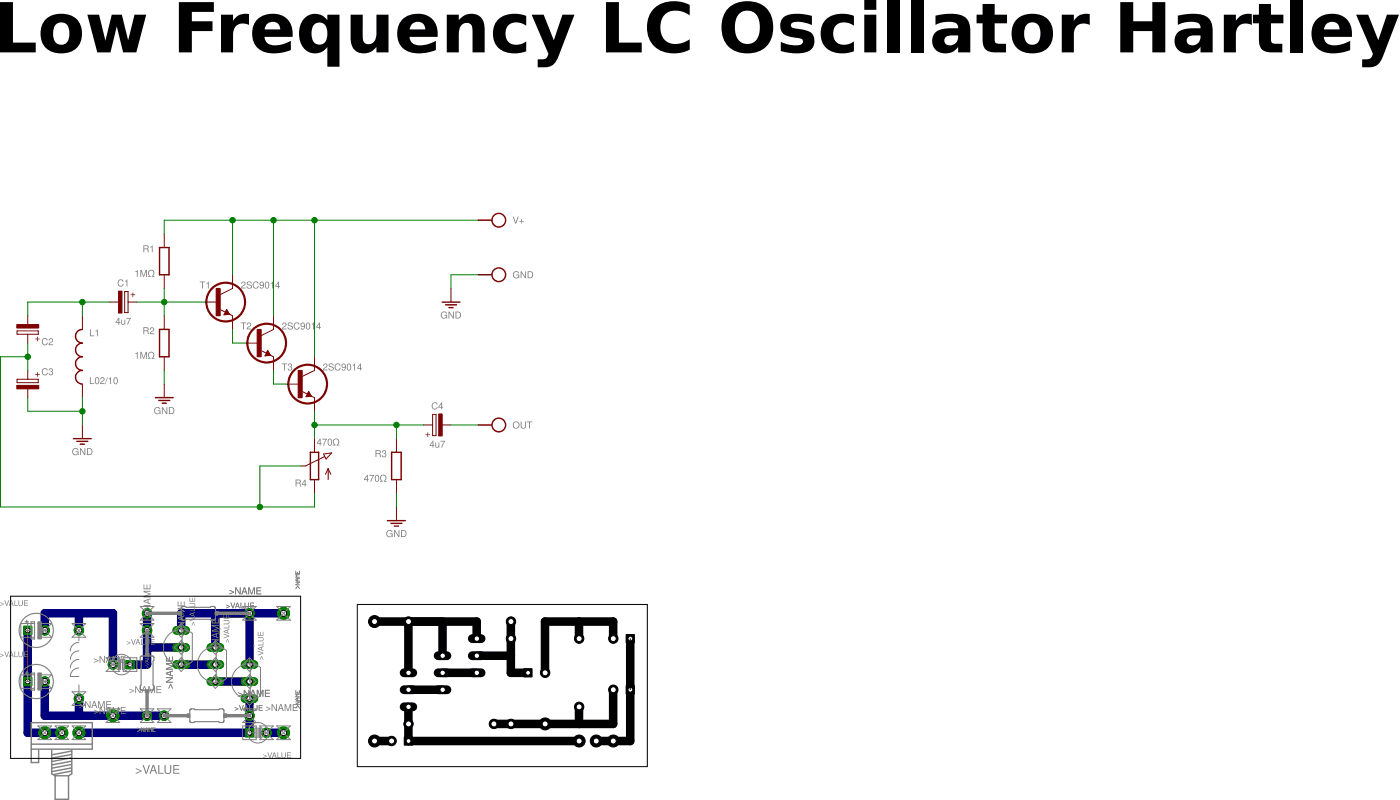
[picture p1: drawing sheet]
<?xml version="1.0" encoding="utf-8"?>
<!DOCTYPE eagle SYSTEM "eagle.dtd">
<eagle version="7.6.0">
<drawing>
<settings>
<setting alwaysvectorfont="no"/>
<setting verticaltext="up"/>
</settings>
<grid distance="0.1" unitdist="inch" unit="inch" style="lines" multiple="1" display="no" altdistance="0.01" altunitdist="inch" altunit="inch"/>
<schematic xreflabel="%F%N/%S.%C%R" xrefpart="/%S.%C%R">
<libraries>
<library name="t">
<symbols>
<symbol name="NPN">
<wire x1="2.54" y1="2.54" x2="0.0635" y2="1.30175" width="0.1524" layer="94"/>
<wire x1="1.4605" y1="-1.36525" x2="1.9685" y2="-2.25425" width="0.1524" layer="94"/>
<wire x1="1.9685" y1="-2.25425" x2="0.9525" y2="-2.38125" width="0.1524" layer="94"/>
<wire x1="0.9525" y1="-2.38125" x2="1.4605" y2="-1.36525" width="0.1524" layer="94"/>
<wire x1="2.54" y1="-2.54" x2="1.9685" y2="-2.25425" width="0.1524" layer="94"/>
<wire x1="1.9685" y1="-2.25425" x2="0.308" y2="-1.424" width="0.1524" layer="94"/>
<wire x1="1.2065" y1="-2.25425" x2="1.778" y2="-2.19075" width="0.3048" layer="94"/>
<wire x1="1.778" y1="-2.19075" x2="1.4605" y2="-1.61925" width="0.3048" layer="94"/>
<wire x1="1.4605" y1="-1.61925" x2="1.2065" y2="-2.12725" width="0.254" layer="94"/>
<wire x1="1.2065" y1="-2.12725" x2="1.5875" y2="-2.12725" width="0.254" layer="94"/>
<wire x1="1.5875" y1="-2.12725" x2="1.4605" y2="-1.87325" width="0.254" layer="94"/>
<text x="-1.524" y="2.54" size="1.27" layer="95" ratio="10" align="bottom-right">&gt;NAME</text>
<text x="4.064" y="2.54" size="1.27" layer="96" ratio="10">&gt;VALUE</text>
<rectangle x1="-0.508" y1="-2.54" x2="0.254" y2="2.54" layer="94"/>
<pin name="B" x="-2.54" y="0" visible="off" length="short" direction="pas" swaplevel="1"/>
<pin name="E" x="2.54" y="-5.08" visible="off" length="short" direction="pas" swaplevel="3" rot="R90"/>
<pin name="C" x="2.54" y="5.08" visible="off" length="short" direction="pas" swaplevel="2" rot="R270"/>
<circle x="1.27" y="0" radius="3.5921" width="0.381" layer="94"/>
</symbol>
</symbols>
<devicesets>
<deviceset name="2SC9014">
<gates>
<gate name="1" symbol="NPN" x="-2.54" y="0"/>
</gates>
<devices>
<device name="-TO92" package="TO92">
<connects>
<connect gate="1" pin="B" pad="2"/>
<connect gate="1" pin="C" pad="3"/>
<connect gate="1" pin="E" pad="1"/>
</connects>
<technologies>
<technology name=""/>
</technologies>
</device>
<device name="" package="TO92-EBC">
<connects>
<connect gate="1" pin="B" pad="B"/>
<connect gate="1" pin="C" pad="C"/>
<connect gate="1" pin="E" pad="E"/>
</connects>
<technologies>
<technology name=""/>
</technologies>
</device>
</devices>
</deviceset>
</devicesets>
</library>
<library name="r">
<symbols>
<symbol name="R">
<pin name="2" x="0" y="5.08" visible="off" length="short" direction="pas" swaplevel="1" rot="R270"/>
<pin name="1" x="0" y="-5.08" visible="off" length="short" direction="pas" swaplevel="1" rot="R90"/>
<wire x1="0.889" y1="-2.54" x2="0.889" y2="2.54" width="0.254" layer="94"/>
<wire x1="-0.889" y1="2.54" x2="-0.889" y2="-2.54" width="0.254" layer="94"/>
<wire x1="0.889" y1="2.54" x2="-0.889" y2="2.54" width="0.254" layer="94"/>
<wire x1="0.889" y1="-2.54" x2="-0.889" y2="-2.54" width="0.254" layer="94"/>
<text x="-1.778" y="1.651" size="1.27" layer="95" align="bottom-right">&gt;NAME</text>
<text x="-1.778" y="-1.651" size="1.27" layer="96" align="top-right">&gt;VALUE</text>
</symbol>
<symbol name="POT">
<wire x1="2.54" y1="0.762" x2="-2.54" y2="0.762" width="0.254" layer="94"/>
<wire x1="-2.54" y1="-0.762" x2="2.54" y2="-0.762" width="0.254" layer="94"/>
<wire x1="0" y1="-2.54" x2="0" y2="-1.651" width="0.1524" layer="94"/>
<wire x1="2.54" y1="-0.762" x2="2.54" y2="0.762" width="0.254" layer="94"/>
<wire x1="-2.54" y1="0.762" x2="-2.54" y2="-0.762" width="0.254" layer="94"/>
<wire x1="-2.54" y1="2.54" x2="-0.508" y2="2.54" width="0.1524" layer="94"/>
<wire x1="-0.508" y1="2.54" x2="-1.524" y2="3.048" width="0.1524" layer="94"/>
<wire x1="-0.508" y1="2.54" x2="-1.524" y2="2.032" width="0.1524" layer="94"/>
<text x="-3.429" y="1.778" size="1.27" layer="95" align="bottom-right">&gt;NAME</text>
<text x="1.905" y="-1.27" size="1.27" layer="96" align="top-left">&gt;VALUE</text>
<pin name="A" x="-5.08" y="0" visible="off" length="short" direction="pas"/>
<pin name="E" x="5.08" y="0" visible="off" length="short" direction="pas" rot="R180"/>
<pin name="S" x="0" y="-2.54" visible="off" length="point" direction="pas" rot="R90"/>
<wire x1="0" y1="-1.651" x2="1.7526" y2="1.8796" width="0.1524" layer="94"/>
<wire x1="1.2939" y1="2.1597" x2="2.4495" y2="3.1989" width="0.1524" layer="94"/>
<wire x1="2.4495" y1="3.1989" x2="2.2352" y2="1.7018" width="0.1524" layer="94"/>
<wire x1="1.2939" y1="2.1597" x2="2.2352" y2="1.7018" width="0.1524" layer="94"/>
</symbol>
<symbol name="L">
<wire x1="0" y1="5.08" x2="1.27" y2="3.81" width="0.254" layer="94" curve="-90"/>
<wire x1="0" y1="2.54" x2="1.27" y2="3.81" width="0.254" layer="94" curve="90"/>
<wire x1="0" y1="2.54" x2="1.27" y2="1.27" width="0.254" layer="94" curve="-90"/>
<wire x1="0" y1="0" x2="1.27" y2="1.27" width="0.254" layer="94" curve="90"/>
<wire x1="0" y1="0" x2="1.27" y2="-1.27" width="0.254" layer="94" curve="-90"/>
<wire x1="0" y1="-2.54" x2="1.27" y2="-1.27" width="0.254" layer="94" curve="90"/>
<wire x1="0" y1="-2.54" x2="1.27" y2="-3.81" width="0.254" layer="94" curve="-90"/>
<wire x1="0" y1="-5.08" x2="1.27" y2="-3.81" width="0.254" layer="94" curve="90"/>
<text x="-1.27" y="5.08" size="1.27" layer="95" rot="R180">&gt;NAME</text>
<text x="-1.27" y="-5.08" size="1.27" layer="96" align="bottom-right">&gt;VALUE</text>
<pin name="2" x="0" y="-7.62" visible="off" length="short" direction="pas" swaplevel="1" rot="R90"/>
<pin name="1" x="0" y="7.62" visible="off" length="short" direction="pas" swaplevel="1" rot="R270"/>
</symbol>
</symbols>
<devicesets>
<deviceset name="R" prefix="R" uservalue="yes">
<gates>
<gate name="1" symbol="R" x="0" y="0"/>
</gates>
<devices>
<device name="0204/5" package="0204/5">
<connects>
<connect gate="1" pin="1" pad="1"/>
<connect gate="1" pin="2" pad="2"/>
</connects>
<technologies>
<technology name=""/>
</technologies>
</device>
<device name="0204/7" package="0204/7">
<connects>
<connect gate="1" pin="1" pad="1"/>
<connect gate="1" pin="2" pad="2"/>
</connects>
<technologies>
<technology name=""/>
</technologies>
</device>
<device name="0204V" package="0204V">
<connects>
<connect gate="1" pin="1" pad="1"/>
<connect gate="1" pin="2" pad="2"/>
</connects>
<technologies>
<technology name=""/>
</technologies>
</device>
<device name="0207/10" package="0207/10">
<connects>
<connect gate="1" pin="1" pad="1"/>
<connect gate="1" pin="2" pad="2"/>
</connects>
<technologies>
<technology name=""/>
</technologies>
</device>
<device name="0207/12" package="0207/12">
<connects>
<connect gate="1" pin="1" pad="1"/>
<connect gate="1" pin="2" pad="2"/>
</connects>
<technologies>
<technology name=""/>
</technologies>
</device>
<device name="0207/15" package="0207/15">
<connects>
<connect gate="1" pin="1" pad="1"/>
<connect gate="1" pin="2" pad="2"/>
</connects>
<technologies>
<technology name=""/>
</technologies>
</device>
<device name="0207/2V" package="0207/2V">
<connects>
<connect gate="1" pin="1" pad="1"/>
<connect gate="1" pin="2" pad="2"/>
</connects>
<technologies>
<technology name=""/>
</technologies>
</device>
<device name="0207/5V" package="0207/5V">
<connects>
<connect gate="1" pin="1" pad="1"/>
<connect gate="1" pin="2" pad="2"/>
</connects>
<technologies>
<technology name=""/>
</technologies>
</device>
<device name="0207/7" package="0207/7">
<connects>
<connect gate="1" pin="1" pad="1"/>
<connect gate="1" pin="2" pad="2"/>
</connects>
<technologies>
<technology name=""/>
</technologies>
</device>
<device name="0204/10" package="0204/10">
<connects>
<connect gate="1" pin="1" pad="1"/>
<connect gate="1" pin="2" pad="2"/>
</connects>
<technologies>
<technology name=""/>
</technologies>
</device>
<device name="0204/12" package="0204/12">
<connects>
<connect gate="1" pin="1" pad="1"/>
<connect gate="1" pin="2" pad="2"/>
</connects>
<technologies>
<technology name=""/>
</technologies>
</device>
<device name="0204/15" package="0204/15">
<connects>
<connect gate="1" pin="1" pad="1"/>
<connect gate="1" pin="2" pad="2"/>
</connects>
<technologies>
<technology name=""/>
</technologies>
</device>
<device name="0204/2V" package="0204/2V">
<connects>
<connect gate="1" pin="1" pad="1"/>
<connect gate="1" pin="2" pad="2"/>
</connects>
<technologies>
<technology name=""/>
</technologies>
</device>
<device name="0202/2V" package="0202/2V">
<connects>
<connect gate="1" pin="1" pad="1"/>
<connect gate="1" pin="2" pad="2"/>
</connects>
<technologies>
<technology name=""/>
</technologies>
</device>
<device name="0202/5" package="0202/5">
<connects>
<connect gate="1" pin="1" pad="1"/>
<connect gate="1" pin="2" pad="2"/>
</connects>
<technologies>
<technology name=""/>
</technologies>
</device>
<device name="0202/7" package="0202/7">
<connects>
<connect gate="1" pin="1" pad="1"/>
<connect gate="1" pin="2" pad="2"/>
</connects>
<technologies>
<technology name=""/>
</technologies>
</device>
<device name="0202/10" package="0202/10">
<connects>
<connect gate="1" pin="1" pad="1"/>
<connect gate="1" pin="2" pad="2"/>
</connects>
<technologies>
<technology name=""/>
</technologies>
</device>
<device name="0202V" package="0202V">
<connects>
<connect gate="1" pin="1" pad="1"/>
<connect gate="1" pin="2" pad="2"/>
</connects>
<technologies>
<technology name=""/>
</technologies>
</device>
<device name="0202/12" package="0202/12">
<connects>
<connect gate="1" pin="1" pad="1"/>
<connect gate="1" pin="2" pad="2"/>
</connects>
<technologies>
<technology name=""/>
</technologies>
</device>
<device name="0202/15" package="0202/15">
<connects>
<connect gate="1" pin="1" pad="1"/>
<connect gate="1" pin="2" pad="2"/>
</connects>
<technologies>
<technology name=""/>
</technologies>
</device>
<device name="0202/7-V" package="0202/7-V">
<connects>
<connect gate="1" pin="1" pad="1"/>
<connect gate="1" pin="2" pad="2"/>
</connects>
<technologies>
<technology name=""/>
</technologies>
</device>
<device name="0202/5-V" package="0202/5-V">
<connects>
<connect gate="1" pin="1" pad="1"/>
<connect gate="1" pin="2" pad="2"/>
</connects>
<technologies>
<technology name=""/>
</technologies>
</device>
<device name="0202/10-V" package="0202/10-V">
<connects>
<connect gate="1" pin="1" pad="1"/>
<connect gate="1" pin="2" pad="2"/>
</connects>
<technologies>
<technology name=""/>
</technologies>
</device>
<device name="0204/7-V" package="0204/7-V">
<connects>
<connect gate="1" pin="1" pad="1"/>
<connect gate="1" pin="2" pad="2"/>
</connects>
<technologies>
<technology name=""/>
</technologies>
</device>
<device name="0204/10-V" package="0204/10-V">
<connects>
<connect gate="1" pin="1" pad="1"/>
<connect gate="1" pin="2" pad="2"/>
</connects>
<technologies>
<technology name=""/>
</technologies>
</device>
<device name="0204/12-V" package="0204/12-V">
<connects>
<connect gate="1" pin="1" pad="1"/>
<connect gate="1" pin="2" pad="2"/>
</connects>
<technologies>
<technology name=""/>
</technologies>
</device>
</devices>
</deviceset>
<deviceset name="POT" prefix="R">
<gates>
<gate name="1" symbol="POT" x="0" y="0"/>
</gates>
<devices>
<device name="" package="POT">
<connects>
<connect gate="1" pin="A" pad="1"/>
<connect gate="1" pin="E" pad="3"/>
<connect gate="1" pin="S" pad="2"/>
</connects>
<technologies>
<technology name=""/>
</technologies>
</device>
<device name="-V" package="POT-V">
<connects>
<connect gate="1" pin="A" pad="A"/>
<connect gate="1" pin="E" pad="E"/>
<connect gate="1" pin="S" pad="S"/>
</connects>
<technologies>
<technology name=""/>
</technologies>
</device>
<device name="-P5" package="POT-P5">
<connects>
<connect gate="1" pin="A" pad="A"/>
<connect gate="1" pin="E" pad="E"/>
<connect gate="1" pin="S" pad="S"/>
</connects>
<technologies>
<technology name=""/>
</technologies>
</device>
</devices>
</deviceset>
<deviceset name="L" prefix="L">
<gates>
<gate name="1" symbol="L" x="0" y="0"/>
</gates>
<devices>
<device name="02/5" package="L-02/5V">
<connects>
<connect gate="1" pin="1" pad="1"/>
<connect gate="1" pin="2" pad="2"/>
</connects>
<technologies>
<technology name=""/>
</technologies>
</device>
<device name="02/10" package="L-03/10V">
<connects>
<connect gate="1" pin="1" pad="1"/>
<connect gate="1" pin="2" pad="2"/>
</connects>
<technologies>
<technology name=""/>
</technologies>
</device>
<device name="02/7" package="L-02/7V">
<connects>
<connect gate="1" pin="1" pad="1"/>
<connect gate="1" pin="2" pad="2"/>
</connects>
<technologies>
<technology name=""/>
</technologies>
</device>
<device name="04/7" package="L-04/8V">
<connects>
<connect gate="1" pin="1" pad="2"/>
<connect gate="1" pin="2" pad="1"/>
</connects>
<technologies>
<technology name=""/>
</technologies>
</device>
<device name="04/7-M" package="L-04/10-M">
<connects>
<connect gate="1" pin="1" pad="1"/>
<connect gate="1" pin="2" pad="2"/>
</connects>
<technologies>
<technology name=""/>
</technologies>
</device>
<device name="-09R" package="L-8R">
<connects>
<connect gate="1" pin="1" pad="P$1"/>
<connect gate="1" pin="2" pad="P$2"/>
</connects>
<technologies>
<technology name=""/>
</technologies>
</device>
</devices>
</deviceset>
</devicesets>
</library>
<library name="pad">
<symbols>
<symbol name="GND">
<wire x1="-1.651" y1="0" x2="1.651" y2="0" width="0.254" layer="94"/>
<text x="0" y="-1.778" size="1.27" layer="96" align="top-center">&gt;VALUE</text>
<pin name="GND" x="0" y="2.54" visible="off" length="short" direction="sup" rot="R270"/>
<wire x1="-1.016" y1="-0.508" x2="1.016" y2="-0.508" width="0.254" layer="94"/>
<wire x1="-0.381" y1="-1.016" x2="0.381" y2="-1.016" width="0.254" layer="94"/>
</symbol>
<symbol name="SPAD">
<pin name="P$1" x="0" y="0" visible="off" length="point" function="dot"/>
<wire x1="0" y1="0" x2="-2.54" y2="0" width="0.254" layer="94"/>
<circle x="-3.81" y="0" radius="1.27" width="0.254" layer="94"/>
<text x="-6.35" y="0" size="1.27" layer="95" align="center-right">&gt;NAME</text>
</symbol>
</symbols>
<devicesets>
<deviceset name="GND">
<gates>
<gate name="1" symbol="GND" x="0" y="0"/>
</gates>
<devices>
<device name="">
<technologies>
<technology name=""/>
</technologies>
</device>
</devices>
</deviceset>
<deviceset name="SPAD" prefix="P">
<gates>
<gate name="1" symbol="SPAD" x="0" y="0"/>
</gates>
<devices>
<device name="" package="SPAD">
<connects>
<connect gate="1" pin="P$1" pad="1"/>
</connects>
<technologies>
<technology name=""/>
</technologies>
</device>
</devices>
</deviceset>
</devicesets>
</library>
<library name="c">
<symbols>
<symbol name="CPOL">
<text x="-2.54" y="1.651" size="1.27" layer="95" align="bottom-right">&gt;NAME</text>
<text x="-0.9525" y="1.27" size="1.27" layer="94" rot="R90">+</text>
<text x="-2.54" y="-1.651" size="1.27" layer="96" align="top-right">&gt;VALUE</text>
<pin name="-" x="0" y="-2.54" visible="off" length="point" direction="pas" rot="R90"/>
<pin name="+" x="0" y="2.54" visible="off" length="point" direction="pas" rot="R270"/>
<wire x1="0" y1="-2.54" x2="0" y2="-0.762" width="0.1524" layer="94"/>
<wire x1="0" y1="2.54" x2="0" y2="0.889" width="0.1524" layer="94"/>
<rectangle x1="-2.032" y1="-0.889" x2="2.032" y2="-0.254" layer="94"/>
<wire x1="-1.9685" y1="0.889" x2="-1.9685" y2="0.254" width="0.127" layer="94"/>
<wire x1="-1.9685" y1="0.254" x2="1.9685" y2="0.254" width="0.127" layer="94"/>
<wire x1="1.9685" y1="0.254" x2="1.9685" y2="0.889" width="0.127" layer="94"/>
<wire x1="1.9685" y1="0.889" x2="0" y2="0.889" width="0.127" layer="94"/>
<wire x1="0" y1="0.889" x2="-1.9685" y2="0.889" width="0.127" layer="94"/>
</symbol>
</symbols>
<devicesets>
<deviceset name="CPOL" prefix="C" uservalue="yes">
<gates>
<gate name="1" symbol="CPOL" x="0" y="0"/>
</gates>
<devices>
<device name="E15-5AXIAL" package="E15-5">
<connects>
<connect gate="1" pin="+" pad="+"/>
<connect gate="1" pin="-" pad="-"/>
</connects>
<technologies>
<technology name=""/>
</technologies>
</device>
<device name="E15-6AXIAL" package="E15-6">
<connects>
<connect gate="1" pin="+" pad="+"/>
<connect gate="1" pin="-" pad="-"/>
</connects>
<technologies>
<technology name=""/>
</technologies>
</device>
<device name="E15-9AXIAL" package="E15-9">
<connects>
<connect gate="1" pin="+" pad="+"/>
<connect gate="1" pin="-" pad="-"/>
</connects>
<technologies>
<technology name=""/>
</technologies>
</device>
<device name="E2.5-4R" package="E2,5-4R">
<connects>
<connect gate="1" pin="+" pad="+"/>
<connect gate="1" pin="-" pad="-"/>
</connects>
<technologies>
<technology name=""/>
</technologies>
</device>
<device name="E2.5-5" package="E2,5-5">
<connects>
<connect gate="1" pin="+" pad="+"/>
<connect gate="1" pin="-" pad="-"/>
</connects>
<technologies>
<technology name=""/>
</technologies>
</device>
<device name="E2.5-6" package="E2,5-6">
<connects>
<connect gate="1" pin="+" pad="+"/>
<connect gate="1" pin="-" pad="-"/>
</connects>
<technologies>
<technology name=""/>
</technologies>
</device>
<device name="E2.5-7" package="E2,5-7">
<connects>
<connect gate="1" pin="+" pad="+"/>
<connect gate="1" pin="-" pad="-"/>
</connects>
<technologies>
<technology name=""/>
</technologies>
</device>
<device name="E2.5-4V" package="E2,5RE">
<connects>
<connect gate="1" pin="+" pad="+"/>
<connect gate="1" pin="-" pad="-"/>
</connects>
<technologies>
<technology name=""/>
</technologies>
</device>
<device name="E25-10AXIAL" package="E25-10">
<connects>
<connect gate="1" pin="+" pad="+"/>
<connect gate="1" pin="-" pad="-"/>
</connects>
<technologies>
<technology name=""/>
</technologies>
</device>
<device name="E25-9AXIAL" package="E25-9">
<connects>
<connect gate="1" pin="+" pad="+"/>
<connect gate="1" pin="-" pad="-"/>
</connects>
<technologies>
<technology name=""/>
</technologies>
</device>
<device name="E30-10AXIAL" package="E30-10">
<connects>
<connect gate="1" pin="+" pad="+"/>
<connect gate="1" pin="-" pad="-"/>
</connects>
<technologies>
<technology name=""/>
</technologies>
</device>
<device name="E30-12AXIAL" package="E30-12">
<connects>
<connect gate="1" pin="+" pad="+"/>
<connect gate="1" pin="-" pad="-"/>
</connects>
<technologies>
<technology name=""/>
</technologies>
</device>
<device name="E30-16AXIAL" package="E30-16">
<connects>
<connect gate="1" pin="+" pad="+"/>
<connect gate="1" pin="-" pad="-"/>
</connects>
<technologies>
<technology name=""/>
</technologies>
</device>
<device name="E35-12AXIAL" package="E35-12">
<connects>
<connect gate="1" pin="+" pad="+"/>
<connect gate="1" pin="-" pad="-"/>
</connects>
<technologies>
<technology name=""/>
</technologies>
</device>
<device name="E35-14AXIAL" package="E35-14">
<connects>
<connect gate="1" pin="+" pad="+"/>
<connect gate="1" pin="-" pad="-"/>
</connects>
<technologies>
<technology name=""/>
</technologies>
</device>
<device name="E35-16AXIAL" package="E35-16">
<connects>
<connect gate="1" pin="+" pad="+"/>
<connect gate="1" pin="-" pad="-"/>
</connects>
<technologies>
<technology name=""/>
</technologies>
</device>
<device name="E35-18AXIAL" package="E35-18">
<connects>
<connect gate="1" pin="+" pad="+"/>
<connect gate="1" pin="-" pad="-"/>
</connects>
<technologies>
<technology name=""/>
</technologies>
</device>
<device name="E45-16AXIAL" package="E45-16">
<connects>
<connect gate="1" pin="+" pad="+"/>
<connect gate="1" pin="-" pad="-"/>
</connects>
<technologies>
<technology name=""/>
</technologies>
</device>
<device name="E45-18AXIAL" package="E45-18">
<connects>
<connect gate="1" pin="+" pad="+"/>
<connect gate="1" pin="-" pad="-"/>
</connects>
<technologies>
<technology name=""/>
</technologies>
</device>
<device name="E45-21AXIAL" package="E45-21">
<connects>
<connect gate="1" pin="+" pad="+"/>
<connect gate="1" pin="-" pad="-"/>
</connects>
<technologies>
<technology name=""/>
</technologies>
</device>
<device name="E45-22AXIAL" package="E45-22">
<connects>
<connect gate="1" pin="+" pad="+"/>
<connect gate="1" pin="-" pad="-"/>
</connects>
<technologies>
<technology name=""/>
</technologies>
</device>
<device name="E45-25AXIAL" package="E45-25">
<connects>
<connect gate="1" pin="+" pad="+"/>
<connect gate="1" pin="-" pad="-"/>
</connects>
<technologies>
<technology name=""/>
</technologies>
</device>
<device name="E5-10.5" package="E5-10,5">
<connects>
<connect gate="1" pin="+" pad="+"/>
<connect gate="1" pin="-" pad="-"/>
</connects>
<technologies>
<technology name=""/>
</technologies>
</device>
<device name="E5-13" package="E5-13">
<connects>
<connect gate="1" pin="+" pad="+"/>
<connect gate="1" pin="-" pad="-"/>
</connects>
<technologies>
<technology name=""/>
</technologies>
</device>
<device name="E5-4" package="E5-4">
<connects>
<connect gate="1" pin="+" pad="+"/>
<connect gate="1" pin="-" pad="-"/>
</connects>
<technologies>
<technology name=""/>
</technologies>
</device>
<device name="E5-5" package="E5-5">
<connects>
<connect gate="1" pin="+" pad="+"/>
<connect gate="1" pin="-" pad="-"/>
</connects>
<technologies>
<technology name=""/>
</technologies>
</device>
<device name="E5-6" package="E5-6">
<connects>
<connect gate="1" pin="+" pad="+"/>
<connect gate="1" pin="-" pad="-"/>
</connects>
<technologies>
<technology name=""/>
</technologies>
</device>
<device name="E5-8.5" package="E5-8,5">
<connects>
<connect gate="1" pin="+" pad="+"/>
<connect gate="1" pin="-" pad="-"/>
</connects>
<technologies>
<technology name=""/>
</technologies>
</device>
<device name="E50-25AXIAL" package="E50-25">
<connects>
<connect gate="1" pin="+" pad="+"/>
<connect gate="1" pin="-" pad="-"/>
</connects>
<technologies>
<technology name=""/>
</technologies>
</device>
<device name="E50-30AXIAL" package="E50-30">
<connects>
<connect gate="1" pin="+" pad="+"/>
<connect gate="1" pin="-" pad="-"/>
</connects>
<technologies>
<technology name=""/>
</technologies>
</device>
<device name="E55-25AXIAL" package="E55-25">
<connects>
<connect gate="1" pin="+" pad="+"/>
<connect gate="1" pin="-" pad="-"/>
</connects>
<technologies>
<technology name=""/>
</technologies>
</device>
<device name="E55-30AXIAL" package="E55-30">
<connects>
<connect gate="1" pin="+" pad="+"/>
<connect gate="1" pin="-" pad="-"/>
</connects>
<technologies>
<technology name=""/>
</technologies>
</device>
<device name="E5-9VAXIAL" package="E5R">
<connects>
<connect gate="1" pin="+" pad="+"/>
<connect gate="1" pin="-" pad="-"/>
</connects>
<technologies>
<technology name=""/>
</technologies>
</device>
<device name="E7.5-16" package="E7,5-16">
<connects>
<connect gate="1" pin="+" pad="+"/>
<connect gate="1" pin="-" pad="-"/>
</connects>
<technologies>
<technology name=""/>
</technologies>
</device>
<device name="E7.5-18" package="E7,5-18">
<connects>
<connect gate="1" pin="+" pad="+"/>
<connect gate="1" pin="-" pad="-"/>
</connects>
<technologies>
<technology name=""/>
</technologies>
</device>
<device name="E2,5-6E" package="E2,5-6E">
<connects>
<connect gate="1" pin="+" pad="+"/>
<connect gate="1" pin="-" pad="-"/>
</connects>
<technologies>
<technology name=""/>
</technologies>
</device>
<device name="E2,5-4" package="E2,5-4">
<connects>
<connect gate="1" pin="+" pad="+"/>
<connect gate="1" pin="-" pad="-"/>
</connects>
<technologies>
<technology name=""/>
</technologies>
</device>
<device name="E2,5-3" package="E2,5-3">
<connects>
<connect gate="1" pin="+" pad="+"/>
<connect gate="1" pin="-" pad="-"/>
</connects>
<technologies>
<technology name=""/>
</technologies>
</device>
<device name="E2,5-4/V" package="E2.5-4/V">
<connects>
<connect gate="1" pin="+" pad="+"/>
<connect gate="1" pin="-" pad="-"/>
</connects>
<technologies>
<technology name=""/>
</technologies>
</device>
<device name="E2,5-5/V" package="E2,5-5/V">
<connects>
<connect gate="1" pin="+" pad="+"/>
<connect gate="1" pin="-" pad="-"/>
</connects>
<technologies>
<technology name=""/>
</technologies>
</device>
<device name="E5-5/V" package="E5-5/V">
<connects>
<connect gate="1" pin="+" pad="+"/>
<connect gate="1" pin="-" pad="-"/>
</connects>
<technologies>
<technology name=""/>
</technologies>
</device>
</devices>
</deviceset>
</devicesets>
</library>
</libraries>
<attributes>
</attributes>
<variantdefs>
</variantdefs>
<classes>
<class number="0" name="default" width="0" drill="0">
</class>
</classes>
<parts>
<part name="T1" library="t" deviceset="2SC9014" device="" value="2SC9014"/>
<part name="T2" library="t" deviceset="2SC9014" device="" value="2SC9014"/>
<part name="T3" library="t" deviceset="2SC9014" device="" value="2SC9014"/>
<part name="R1" library="r" deviceset="R" device="0204/15" value="1MΩ"/>
<part name="R2" library="r" deviceset="R" device="0204/12-V" value="1MΩ"/>
<part name="R3" library="r" deviceset="R" device="0204/12" value="470Ω"/>
<part name="R4" library="r" deviceset="POT" device="" value="470Ω"/>
<part name="U$4" library="pad" deviceset="GND" device=""/>
<part name="C1" library="c" deviceset="CPOL" device="E2,5-3" value="4u7"/>
<part name="L1" library="r" deviceset="L" device="02/10" value="L02/10"/>
<part name="C2" library="c" deviceset="CPOL" device="E2.5-5"/>
<part name="C3" library="c" deviceset="CPOL" device="E2.5-5"/>
<part name="U$5" library="pad" deviceset="GND" device=""/>
<part name="U$6" library="pad" deviceset="GND" device=""/>
<part name="V+" library="pad" deviceset="SPAD" device=""/>
<part name="GND" library="pad" deviceset="SPAD" device=""/>
<part name="U$7" library="pad" deviceset="GND" device=""/>
<part name="OUT" library="pad" deviceset="SPAD" device=""/>
<part name="C4" library="c" deviceset="CPOL" device="E2,5-3" value="4u7"/>
</parts>
<sheets>
<sheet>
<plain>
</plain>
<instances>
<instance part="T1" gate="1" x="50.8" y="58.42"/>
<instance part="T2" gate="1" x="58.42" y="50.8"/>
<instance part="T3" gate="1" x="66.04" y="43.18"/>
<instance part="R1" gate="1" x="40.64" y="66.04"/>
<instance part="R2" gate="1" x="40.64" y="50.8"/>
<instance part="R3" gate="1" x="83.82" y="27.94"/>
<instance part="R4" gate="1" x="68.58" y="27.94" smashed="yes" rot="MR90">
<attribute name="NAME" x="66.04" y="25.4" size="1.27" layer="95" rot="MR180" align="bottom-center"/>
<attribute name="VALUE" x="71.12" y="31.75" size="1.27" layer="96" rot="MR180" align="top-center"/>
</instance>
<instance part="U$4" gate="1" x="83.82" y="17.78"/>
<instance part="C1" gate="1" x="33.02" y="58.42" smashed="yes" rot="R270">
<attribute name="NAME" x="33.02" y="61.341" size="1.27" layer="95" align="bottom-center"/>
<attribute name="VALUE" x="33.02" y="55.499" size="1.27" layer="96" align="top-center"/>
</instance>
<instance part="L1" gate="1" x="25.4" y="48.26" rot="MR0"/>
<instance part="C2" gate="1" x="15.24" y="53.34" rot="R180"/>
<instance part="C3" gate="1" x="15.24" y="43.18" rot="MR0"/>
<instance part="U$5" gate="1" x="25.4" y="33.02"/>
<instance part="U$6" gate="1" x="40.64" y="40.64"/>
<instance part="V+" gate="1" x="99.06" y="73.66" rot="R180"/>
<instance part="GND" gate="1" x="99.06" y="63.5" rot="R180"/>
<instance part="U$7" gate="1" x="93.98" y="58.42" rot="MR0"/>
<instance part="OUT" gate="1" x="99.06" y="35.56" rot="R180"/>
<instance part="C4" gate="1" x="91.44" y="35.56" smashed="yes" rot="R90">
<attribute name="NAME" x="91.44" y="38.481" size="1.27" layer="95" align="bottom-center"/>
<attribute name="VALUE" x="91.44" y="32.639" size="1.27" layer="96" align="top-center"/>
</instance>
</instances>
<busses>
</busses>
<nets>
<net name="N$1" class="0">
<segment>
<pinref part="T1" gate="1" pin="C"/>
<wire x1="53.34" y1="63.5" x2="53.34" y2="73.66" width="0.1524" layer="91"/>
<pinref part="T2" gate="1" pin="C"/>
<wire x1="60.96" y1="55.88" x2="60.96" y2="73.66" width="0.1524" layer="91"/>
<pinref part="T3" gate="1" pin="C"/>
<wire x1="68.58" y1="48.26" x2="68.58" y2="73.66" width="0.1524" layer="91"/>
<wire x1="68.58" y1="73.66" x2="60.96" y2="73.66" width="0.1524" layer="91"/>
<wire x1="53.34" y1="73.66" x2="60.96" y2="73.66" width="0.1524" layer="91"/>
<junction x="60.96" y="73.66"/>
<pinref part="R1" gate="1" pin="2"/>
<wire x1="40.64" y1="71.12" x2="40.64" y2="73.66" width="0.1524" layer="91"/>
<wire x1="40.64" y1="73.66" x2="53.34" y2="73.66" width="0.1524" layer="91"/>
<junction x="53.34" y="73.66"/>
<pinref part="V+" gate="1" pin="P$1"/>
<wire x1="68.58" y1="73.66" x2="99.06" y2="73.66" width="0.1524" layer="91"/>
<junction x="68.58" y="73.66"/>
</segment>
</net>
<net name="N$5" class="0">
<segment>
<pinref part="T3" gate="1" pin="E"/>
<wire x1="68.58" y1="35.56" x2="68.58" y2="38.1" width="0.1524" layer="91"/>
<pinref part="R3" gate="1" pin="2"/>
<wire x1="68.58" y1="35.56" x2="83.82" y2="35.56" width="0.1524" layer="91"/>
<wire x1="83.82" y1="35.56" x2="83.82" y2="33.02" width="0.1524" layer="91"/>
<pinref part="C4" gate="1" pin="+"/>
<wire x1="88.9" y1="35.56" x2="83.82" y2="35.56" width="0.1524" layer="91"/>
<junction x="83.82" y="35.56"/>
<wire x1="68.58" y1="35.56" x2="68.58" y2="33.02" width="0.1524" layer="91"/>
<junction x="68.58" y="35.56"/>
<pinref part="R4" gate="1" pin="E"/>
</segment>
</net>
<net name="N$6" class="0">
<segment>
<pinref part="T1" gate="1" pin="E"/>
<pinref part="T2" gate="1" pin="B"/>
<wire x1="53.34" y1="53.34" x2="53.34" y2="50.8" width="0.1524" layer="91"/>
<wire x1="53.34" y1="50.8" x2="55.88" y2="50.8" width="0.1524" layer="91"/>
</segment>
</net>
<net name="N$7" class="0">
<segment>
<pinref part="T2" gate="1" pin="E"/>
<pinref part="T3" gate="1" pin="B"/>
<wire x1="60.96" y1="45.72" x2="60.96" y2="43.18" width="0.1524" layer="91"/>
<wire x1="60.96" y1="43.18" x2="63.5" y2="43.18" width="0.1524" layer="91"/>
</segment>
</net>
<net name="N$8" class="0">
<segment>
<pinref part="C2" gate="1" pin="-"/>
<pinref part="C1" gate="1" pin="-"/>
<wire x1="15.24" y1="55.88" x2="15.24" y2="58.42" width="0.1524" layer="91"/>
<wire x1="15.24" y1="58.42" x2="25.4" y2="58.42" width="0.1524" layer="91"/>
<pinref part="L1" gate="1" pin="1"/>
<wire x1="25.4" y1="58.42" x2="30.48" y2="58.42" width="0.1524" layer="91"/>
<wire x1="25.4" y1="58.42" x2="25.4" y2="55.88" width="0.1524" layer="91"/>
<junction x="25.4" y="58.42"/>
</segment>
</net>
<net name="N$9" class="0">
<segment>
<pinref part="C1" gate="1" pin="+"/>
<pinref part="T1" gate="1" pin="B"/>
<wire x1="35.56" y1="58.42" x2="40.64" y2="58.42" width="0.1524" layer="91"/>
<pinref part="R1" gate="1" pin="1"/>
<wire x1="40.64" y1="58.42" x2="48.26" y2="58.42" width="0.1524" layer="91"/>
<wire x1="40.64" y1="60.96" x2="40.64" y2="58.42" width="0.1524" layer="91"/>
<junction x="40.64" y="58.42"/>
<pinref part="R2" gate="1" pin="2"/>
<wire x1="40.64" y1="55.88" x2="40.64" y2="58.42" width="0.1524" layer="91"/>
</segment>
</net>
<net name="GND" class="0">
<segment>
<pinref part="R2" gate="1" pin="1"/>
<pinref part="U$6" gate="1" pin="GND"/>
<wire x1="40.64" y1="43.18" x2="40.64" y2="45.72" width="0.1524" layer="91"/>
</segment>
<segment>
<pinref part="R3" gate="1" pin="1"/>
<pinref part="U$4" gate="1" pin="GND"/>
<wire x1="83.82" y1="20.32" x2="83.82" y2="22.86" width="0.1524" layer="91"/>
</segment>
<segment>
<pinref part="L1" gate="1" pin="2"/>
<pinref part="U$5" gate="1" pin="GND"/>
<wire x1="25.4" y1="35.56" x2="25.4" y2="38.1" width="0.1524" layer="91"/>
<pinref part="C3" gate="1" pin="-"/>
<wire x1="25.4" y1="38.1" x2="25.4" y2="40.64" width="0.1524" layer="91"/>
<wire x1="25.4" y1="38.1" x2="15.24" y2="38.1" width="0.1524" layer="91"/>
<wire x1="15.24" y1="38.1" x2="15.24" y2="40.64" width="0.1524" layer="91"/>
<junction x="25.4" y="38.1"/>
</segment>
<segment>
<pinref part="GND" gate="1" pin="P$1"/>
<pinref part="U$7" gate="1" pin="GND"/>
<wire x1="93.98" y1="60.96" x2="93.98" y2="63.5" width="0.1524" layer="91"/>
<wire x1="93.98" y1="63.5" x2="99.06" y2="63.5" width="0.1524" layer="91"/>
</segment>
</net>
<net name="N$10" class="0">
<segment>
<pinref part="C2" gate="1" pin="+"/>
<pinref part="C3" gate="1" pin="+"/>
<wire x1="15.24" y1="50.8" x2="15.24" y2="48.26" width="0.1524" layer="91"/>
<wire x1="15.24" y1="48.26" x2="15.24" y2="45.72" width="0.1524" layer="91"/>
<wire x1="15.24" y1="48.26" x2="10.16" y2="48.26" width="0.1524" layer="91"/>
<wire x1="10.16" y1="48.26" x2="10.16" y2="20.32" width="0.1524" layer="91"/>
<junction x="15.24" y="48.26"/>
<pinref part="R4" gate="1" pin="S"/>
<wire x1="66.04" y1="27.94" x2="58.42" y2="27.94" width="0.1524" layer="91"/>
<wire x1="58.42" y1="27.94" x2="58.42" y2="20.32" width="0.1524" layer="91"/>
<wire x1="10.16" y1="20.32" x2="58.42" y2="20.32" width="0.1524" layer="91"/>
<pinref part="R4" gate="1" pin="A"/>
<wire x1="58.42" y1="20.32" x2="68.58" y2="20.32" width="0.1524" layer="91"/>
<wire x1="68.58" y1="20.32" x2="68.58" y2="22.86" width="0.1524" layer="91"/>
<junction x="58.42" y="20.32"/>
</segment>
</net>
<net name="N$2" class="0">
<segment>
<pinref part="OUT" gate="1" pin="P$1"/>
<pinref part="C4" gate="1" pin="-"/>
<wire x1="99.06" y1="35.56" x2="93.98" y2="35.56" width="0.1524" layer="91"/>
</segment>
</net>
</nets>
</sheet>
</sheets>
</schematic>
</drawing>
</eagle>
